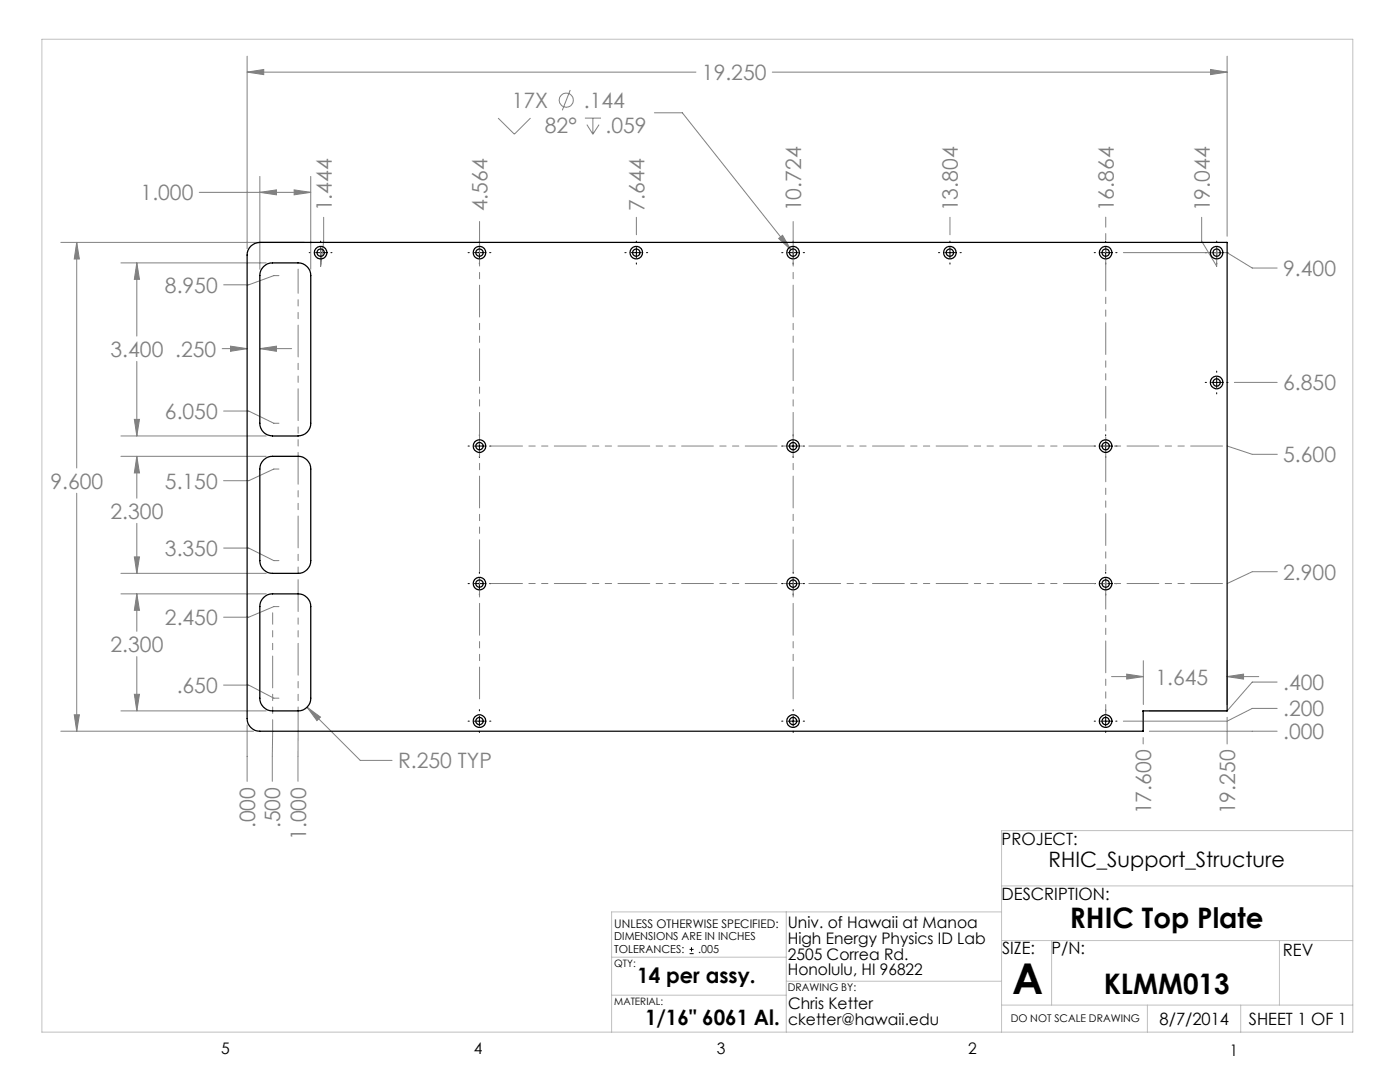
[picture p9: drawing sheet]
<svg xmlns="http://www.w3.org/2000/svg" width="279mm" height="216mm" viewBox="0 0 279 216" stroke-linecap="round" stroke-linejoin="round" font-family="sans-serif">
<g fill="none" stroke="#808080" stroke-width=".2">
<path d="M49.3 14.4l3.3-.5v1zM49.3 11.2v38.4M49.3 14.4h89.6M113.8 18l-1.6 4M154.1 14.4h90.8M241.6 13.9l3.3 .5-3.3 .5zM244.9 11.2v35.9M39.8 38.4h22.2M51.9 38.4l3.3-.5v1zM51.9 35.2v18.5M58.7 37.9l3.3 .5-3.3 .5zM62 35.2v18.5"/>
<path d="M99.4 23.6l3.3 3.2 3.2-3.2M116.7 23.6h3.2M117.1 24.9l1.2 1.9M118.3 23.6v3.2M119.6 24.9l-1.3 1.9M130.6 22.5h5.6l21.6 27.3M12.1 48.4h48.7M15.3 48.4l.5 3.3h-1zM15.3 48.4v45M24.1 52.5h29M27.3 52.5l.5 3.2h-1zM27.3 52.5v14.6"/>
<path d="M55.7 55h-1.1l-5 1.8h-5M64.6 43.4v4.7l-.6 5v-3.7M127 43.4v3.4M155.4 47.6l.8-.6 1.6 2.8zM189.6 43.4v3.4M224.2 50.4h20.7l5 3.1h5M239.8 43.4v4.7l3 5v-3.7M27.3 72.1v14.9M44.3 69.6h5M46 69.1l3.3 .5-3.3 .5zM51.9 69.6l3.3-.5v1zM51.9 69.6h6.3"/>
<path d="M246.3 76.3h8.6M15.3 98.4v47.5M24.1 87h29M24.1 91.1h29M26.8 83.7h1l-.5 3.3zM27.3 91.1l.5 3.3h-1zM27.3 91.1v8.3M44.6 82h5l5 2.5h1.1M55.7 93.6h-1.1l-5 2.3h-5M24.1 114.4h29M24.1 118.5h29M26.8 111.1h1l-.5 3.3z"/>
<path d="M27.3 118.5l.5 3.3h-1zM27.3 104.4v10M27.3 118.5v7.5M44.6 109.4h5l5 2.5h1.1M26.8 138.5h1l-.5 3.4zM27.3 131v10.9M44.6 136.7h5l5 2.6h1.1M55.7 121h-1.1l-5 2.2h-5M221.8 135h6.4M224.9 134.5l3.3 .5-3.3 .5zM228.2 131.8v8.8M244.9 135l3.3-.5v1z"/>
<path d="M244.9 131.8v8.8M244.9 135h6.3M254.9 136.1h-5l-5 5.8h-15.5M12.1 145.9h38.5M14.8 142.6h1l-.5 3.3zM24.1 141.9h29M49.3 144.6v11.3M61.3 141.1l2.7 2-.7 .7zM61.3 141.1l10.6 10.6h6.3M228.1 147.2v1.2M229.4 145.9h25.5M244.9 143.1v5.3"/>
<path d="M254.9 141.4h-5l-5 2.5h-20.7"/>
<circle cx="113" cy="20" r="1.41"/>
</g>
<g fill="none" stroke="#000" stroke-width=".2">
<path d="M61.7 50.4h.2M63 50.4h2M64 48.1v.3M64 49.4v2M64 52.5v.2M66 50.4h.3M93.4 50.4h.3M94.7 50.4h2M95.7 48.1v.3M95.7 49.4v2M95.7 52.5v.2M97.7 50.4h.3"/>
<path d="M124.7 50.4h.3M126 50.4h2M127 48.1v.3M127 49.4v2M127 52.5v.2M129 50.4h.3M156 50.4h.2M157.3 50.4h2M158.3 48.1v.3M158.3 49.4v2M158.3 52.5v.2M160.3 50.4h.2"/>
<path d="M187.3 50.4h.2M188.6 50.4h2M189.6 48.1v.3M189.6 49.4v2M189.6 52.5v.2M191.6 50.4h.2M218.4 50.4h.2M219.6 50.4h2.1M220.7 48.1v.3M220.7 49.4v2M220.7 52.5v.2M222.7 50.4h.2"/>
<path d="M240.5 50.4h.3M241.8 50.4h2M242.8 48.1v.3M242.8 49.4v2M242.8 52.5v.2M244.8 50.4h.3M240.5 76.3h.3M241.8 76.3h2M242.8 74v.3M242.8 75.3v2M242.8 78.4v.2M244.8 76.3h.3"/>
<path d="M93.4 89h.3M94.7 89h2M95.7 86.7v.3M95.7 88v2M95.7 91.1v.2M97.7 89h.3M156 89h.2M157.3 89h2M158.3 86.7v.3M158.3 88v2M158.3 91.1v.2M160.3 89h.2"/>
<path d="M218.4 89h.2M219.6 89h2.1M220.7 86.7v.3M220.7 88v2M220.7 91.1v.2M222.7 89h.2M93.4 116.5h.3M94.7 116.5h2M95.7 114.2v.2M95.7 115.4v2.1M95.7 118.5v.2M97.7 116.5h.3"/>
<path d="M156 116.5h.2M157.3 116.5h2M158.3 114.2v.2M158.3 115.4v2.1M158.3 118.5v.2M160.3 116.5h.2M218.4 116.5h.2M219.6 116.5h2.1M220.7 114.2v.2M220.7 115.4v2.1M220.7 118.5v.2M222.7 116.5h.2"/>
<path d="M93.4 143.9h.3M94.7 143.9h2M95.7 141.6v.3M95.7 142.9v2M95.7 145.9v.3M97.7 143.9h.3M156 143.9h.2M157.3 143.9h2M158.3 141.6v.3M158.3 142.9v2M158.3 145.9v.3M160.3 143.9h.2"/>
<path d="M218.4 143.9h.2M219.6 143.9h2.1M220.7 141.6v.3M220.7 142.9v2M220.7 145.9v.3M222.7 143.9h.2M137.6 190.3h.8M137.6 189.4h.8M138 189v.9"/>
</g>
<path d="M249.9 90.7h5M249.9 90.7l-5-1.7M249.9 114.1h5M249.9 114.1l-5 2.3M54.3 150.9v5M54.3 150.9l.1-5M59.5 150.9v5M59.5 150.9v-5" fill="none" stroke="#808080" stroke-width=".2" stroke-dasharray="6.3 1.3 1.3 1.3 1.3 1.3"/>
<path d="M244.9 89h-147.9M244.9 116.4h-147.9M95.7 140.3v-97M158.3 140.3v-97" fill="none" stroke="#808080" stroke-width=".2" stroke-dasharray="6.3 1.3 1.3 1.3 1.3 1.3" stroke-dashoffset="-.9"/>
<path d="M54.4 145.9v-23.6" fill="none" stroke="#808080" stroke-width=".2" stroke-dasharray="6.3 1.3 1.3 1.3 1.3 1.3" stroke-dashoffset="4.1"/>
<path d="M59.5 145.9v-92.2" fill="none" stroke="#808080" stroke-width=".2" stroke-dasharray="6.3 1.3 1.3 1.3 1.3 1.3" stroke-dashoffset="1.5"/>
<path d="M220.7 142.6v-99.3" fill="none" stroke="#808080" stroke-width=".2" stroke-dasharray="6.3 1.3 1.3 1.3 1.3 1.3" stroke-dashoffset="4.3"/>
<g fill="none" stroke="#c0c0c0" stroke-width=".2">
<path d="M8.4 7.8h261.6v198.2h-261.6zM199.9 176.8h70.1M270 165.7h-70.1v40.3M122.1 198.6h34.8M122.1 191h34.8M156.9 182v24M156.9 195.8h43M199.9 182h-77.8v24M199.9 187.7h70.1M209.9 187.7v12.9M255.3 187.7v12.9M199.9 200.6h70.1"/>
<path d="M229 200.6v5.4M247.6 200.6v5.4"/>
</g>
<path d="M155.4 47.6l2.4 2.2-1.6-2.8zM26.8 83.7h1l-.5 3.3zM27.3 52.5l.5 3.2h-1zM26.8 111.1h1l-.5 3.3zM27.3 91.1l.5 3.3h-1zM26.8 138.5h1l-.5 3.4zM27.3 118.5l.5 3.3h-1zM58.7 37.9l3.3 .5-3.3 .5zM51.9 38.4l3.3-.5v1zM46 69.1l3.3 .5-3.3 .5zM51.9 69.6l3.3-.5v1zM241.6 13.9l3.3 .5-3.3 .5zM49.3 14.4l3.3-.5v1zM15.3 48.4l.5 3.3h-1zM14.8 142.6h1l-.5 3.3zM224.9 134.5l3.3 .5-3.3 .5zM244.9 135l3.3-.5v1zM61.3 141.1l2 2.7 .7-.7z" fill="#808080"/>
<g fill="none" stroke="#000" stroke-width=".25">
<path d="M50.1 49.1a2.71 2.71 0 0 1 1.8-.7h193v93.5l-16.8-.1v4.1h-176.2a2.53 2.53 0 0 1-2.6-2.5v-92.5a2.47 2.47 0 0 1 .8-1.8zM52.6 53.2a2.33 2.33 0 0 1 1.8-.7h5.1a2.53 2.53 0 0 1 2.5 2.5v29.5a2.53 2.53 0 0 1-2.5 2.5h-5.1a2.53 2.53 0 0 1-2.5-2.5v-29.5a2.33 2.33 0 0 1 .7-1.8zM52.6 91.8a2.33 2.33 0 0 1 1.8-.7h5.1a2.53 2.53 0 0 1 2.5 2.5v18.3a2.53 2.53 0 0 1-2.5 2.5h-5.1a2.53 2.53 0 0 1-2.5-2.5v-18.3a2.33 2.33 0 0 1 .7-1.8zM52.6 119.2a2.33 2.33 0 0 1 1.8-.7h5.1a2.53 2.53 0 0 1 2.5 2.5v18.3a2.53 2.53 0 0 1-2.5 2.6h-5.1a2.53 2.53 0 0 1-2.5-2.6v-18.3a2.33 2.33 0 0 1 .7-1.8z"/>
<circle cx="64" cy="50.4" r=".74"/>
<circle cx="64" cy="50.4" r="1.27"/>
<circle cx="95.7" cy="50.4" r=".73"/>
<circle cx="95.7" cy="50.4" r="1.25"/>
<circle cx="127" cy="50.4" r=".73"/>
<circle cx="127" cy="50.4" r="1.25"/>
<circle cx="158.3" cy="50.4" r=".73"/>
<circle cx="158.3" cy="50.4" r="1.25"/>
<circle cx="189.6" cy="50.4" r=".73"/>
<circle cx="189.6" cy="50.4" r="1.25"/>
<circle cx="220.7" cy="50.4" r=".74"/>
<circle cx="220.7" cy="50.4" r="1.27"/>
<circle cx="242.8" cy="50.4" r=".73"/>
<circle cx="242.8" cy="50.4" r="1.25"/>
<circle cx="242.8" cy="76.3" r=".73"/>
<circle cx="242.8" cy="76.3" r="1.25"/>
<circle cx="95.7" cy="89" r=".73"/>
<circle cx="95.7" cy="89" r="1.25"/>
<circle cx="158.3" cy="89" r=".73"/>
<circle cx="158.3" cy="89" r="1.25"/>
<circle cx="220.7" cy="89" r=".74"/>
<circle cx="220.7" cy="89" r="1.27"/>
<circle cx="95.7" cy="116.5" r=".73"/>
<circle cx="95.7" cy="116.5" r="1.25"/>
<circle cx="158.3" cy="116.5" r=".73"/>
<circle cx="158.3" cy="116.5" r="1.25"/>
<circle cx="220.7" cy="116.5" r=".74"/>
<circle cx="220.7" cy="116.5" r="1.27"/>
<circle cx="95.7" cy="143.9" r=".73"/>
<circle cx="95.7" cy="143.9" r="1.25"/>
<circle cx="158.3" cy="143.9" r=".73"/>
<circle cx="158.3" cy="143.9" r="1.25"/>
<circle cx="220.7" cy="143.9" r=".74"/>
<circle cx="220.7" cy="143.9" r="1.27"/>
</g>
<text font-size="8.5" x="202" y="198.3">A</text>
<g font-size="5.6">
<text x="213.5" y="185.1">RHIC Top Plate</text>
<text x="220.3" y="198.4">KLMM013</text>
</g>
<g font-size="4.2" fill="#808080">
<text x="140.1" y="16">19.250</text>
<text x="102.1" y="21.5">17X</text>
<text x="116.5" y="21.5">.144</text>
<text x="108.7" y="26.6">82°</text>
<text x="120.8" y="26.6">.059</text>
<text x="28.1" y="40">1.000</text>
<text x="66.2" y="42.2" transform="rotate(-90 66.2 42.2)">1.444</text>
<text x="97.3" y="42.2" transform="rotate(-90 97.3 42.2)">4.564</text>
<text x="128.6" y="42.2" transform="rotate(-90 128.6 42.2)">7.644</text>
<text x="159.9" y="42.2" transform="rotate(-90 159.9 42.2)">10.724</text>
<text x="191.2" y="42.2" transform="rotate(-90 191.2 42.2)">13.804</text>
<text x="222.3" y="42.2" transform="rotate(-90 222.3 42.2)">16.864</text>
<text x="241.4" y="42.2" transform="rotate(-90 241.4 42.2)">19.044</text>
<text x="32.9" y="58.4">8.950</text>
<text x="256.1" y="55.1">9.400</text>
<text x="22.1" y="71.2">3.400 .250</text>
<text x="256.1" y="77.9">6.850</text>
<text x="32.9" y="83.6">6.050</text>
<text x="256.1" y="92.3">5.600</text>
<text x="10.1" y="97.5">9.600</text>
<text x="32.9" y="97.5">5.150</text>
<text x="22.1" y="103.5">2.300</text>
<text x="32.9" y="111">3.350</text>
<text x="256.1" y="115.7">2.900</text>
<text x="32.9" y="124.7">2.450</text>
<text x="22.1" y="130.1">2.300</text>
<text x="230.6" y="136.6">1.645</text>
<text x="256.1" y="137.7">.400</text>
<text x="35.3" y="138.3">.650</text>
<text x="256.1" y="142.9">.200</text>
<text x="256.1" y="147.5">.000</text>
<text x="79.4" y="153.3">R.250 TYP</text>
<text x="50.9" y="165.3" transform="rotate(-90 50.9 165.3)">.000</text>
<text x="55.9" y="165.3" transform="rotate(-90 55.9 165.3)">.500</text>
<text x="61.1" y="167.6" transform="rotate(-90 61.1 167.6)">1.000</text>
<text x="229.8" y="162.5" transform="rotate(-90 229.8 162.5)">17.600</text>
<text x="246.5" y="162.5" transform="rotate(-90 246.5 162.5)">19.250</text>
</g>
<g font-size="4.2">
<text x="209.3" y="173.1">RHIC_Support_Structure</text>
<text x="127.2" y="196.2">14 per assy.</text>
<text x="128.7" y="204.5">1/16&quot; 6061 Al.</text>
</g>
<g font-size="3.4">
<text x="199.9" y="168.5">PROJECT:</text>
<text x="199.9" y="179.6">DESCRIPTION:</text>
<text x="200" y="190.5">SIZE:</text>
<text x="209.9" y="190.5">P/N:</text>
<text x="256" y="190.8">REV</text>
<text x="231.4" y="204.5">8/7/2014</text>
<text x="249.2" y="204.5">SHEET 1 OF 1</text>
</g>
<g font-size="3.2">
<text x="157.2" y="185.1">Univ. of Hawaii at Manoa</text>
<text x="157.2" y="188.3">High Energy Physics ID Lab</text>
<text x="157.2" y="191.5">2505 Correa Rd.</text>
<text x="157.2" y="194.6">Honolulu, HI 96822</text>
<text x="157.3" y="201.4">Chris Ketter</text>
<text x="157.3" y="204.6">cketter@hawaii.edu</text>
<text x="44.2" y="210.4">5</text>
<text x="94.6" y="210.3">4</text>
<text x="143.1" y="210.4">3</text>
<text x="193.2" y="210.3">2</text>
<text x="245.4" y="210.6">1</text>
</g>
<text font-size="2.4" x="122.6" y="185.1">UNLESS OTHERWISE SPECIFIED:</text>
<g font-size="2.2">
<text x="122.6" y="187.6">DIMENSIONS ARE IN INCHES</text>
<text x="122.6" y="190.3">TOLERANCES:</text>
<text x="139.4" y="190.3">.005</text>
</g>
<g font-size="2.1">
<text x="157.2" y="197.8">DRAWING BY:</text>
<text x="201.7" y="204">DO NOT SCALE DRAWING</text>
</g>
<g font-size="2">
<text x="122.6" y="192.9">QTY:</text>
<text x="122.6" y="200.5">MATERIAL:</text>
</g>
</svg>
